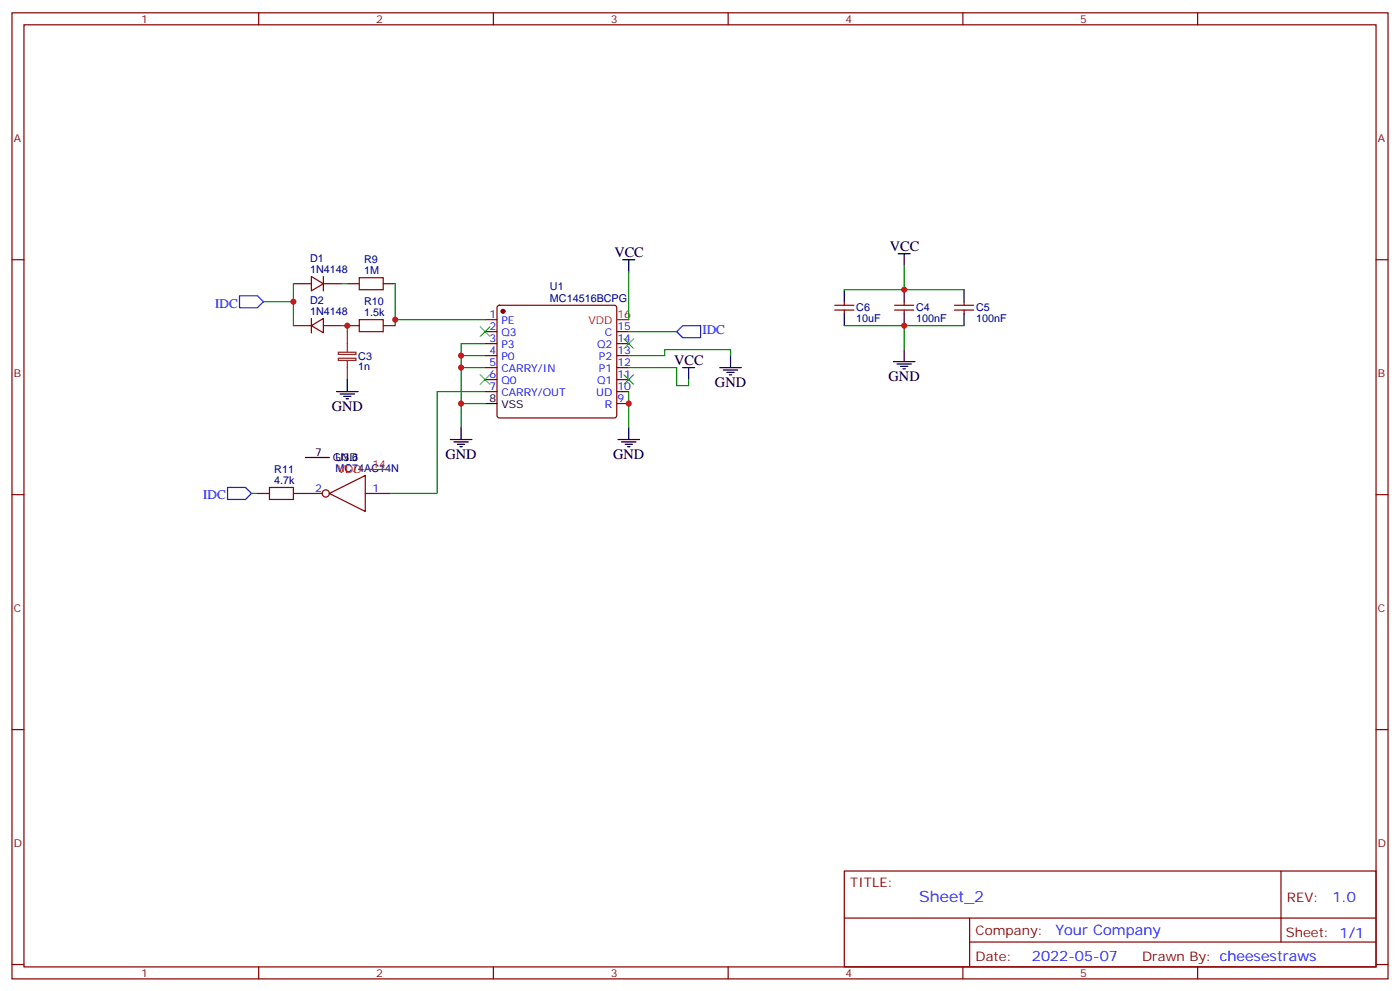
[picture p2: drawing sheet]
<svg xmlns="http://www.w3.org/2000/svg" width="412mm" height="292mm" viewBox="0 0 412 292" stroke-linecap="round" stroke-linejoin="round" font-family="sans-serif">
<g fill="none" stroke="#870000" stroke-width=".35">
<path d="M3.5 3.8h405.4v284.3h-405.4zM7.1 7.3h398.2v277.3h-398.2zM76.2 3.8v3.5M145.3 3.8v3.5M214.5 3.8v3.5M283.6 3.8v3.5M352.8 3.8v3.5M3.5 76.4h3.6M405.3 76.4h3.6M86.4 83.5h5.3M86.4 95.8h5.3M91.7 81.4l3.5 2.1-3.5 2.1z"/>
<path d="M91.7 95.8l3.5-2.1v4.3zM91.7 93.7v4.3M95.2 83.5h5.3M95.2 81.4v4.2M95.2 95.8h5.3M102.3 83.5h3.5M102.3 95.8h3.5M112.9 83.5h3.5M112.9 95.8h3.5M142.9 94.1h3.5M142.9 97.6h3.5M146.6 90.1l.5-.2h33.9l.5 .2 .2 .5v31.7l-.3 .5-.4 .2h-33.9l-.5-.2-.2-.5v-31.7z"/>
<path d="M181.7 97.6h3.5M245.9 91.3h5.6M245.9 89.9h5.6M248.7 88.8v1.1M248.7 91.3v1M263.5 91.3h5.7M263.5 89.9h5.7M266.3 88.8v1.1M266.3 91.3v1M281.2 91.3h5.6M281.2 89.9h5.6M284 88.8v1.1"/>
<path d="M284 91.3v1M142.9 101.1h3.5M142.9 104.7h3.5M142.9 108.2h3.5M142.9 111.7h3.5M142.9 115.3h3.5M181.7 101.1h3.5M181.7 104.7h3.5M181.7 108.2h3.5M181.7 111.7h3.5M181.7 115.3h3.5M181.7 118.8h3.5"/>
<path d="M3.5 145.6h3.6M75.8 145.2h3.6M86.4 145.2h8.5M97 145.2l10.6-5.3v10.6zM107.6 145.2h7.1M405.3 145.6h3.6M3.5 214.7h3.6M405.3 214.7h3.6M248.7 256.4h156.6v28.2h-156.6zM377.3 256.4v20.9M248.7 270.2h156.5M285.6 277.3h119.6"/>
<path d="M285.6 270.2v14.1M3.5 283.9h3.6M76.2 284.6v3.5M145.3 284.6v3.5M214.5 284.6v3.5M283.6 284.6v3.5M352.8 284.6v3.5M405.3 283.9h3.6"/>
<circle cx="96" cy="145.2" r="1.06"/>
</g>
<path d="M70.6 87h5.2l1.8 1.8-1.8 1.8h-5.2zM201.1 95.8h5.3v3.6h-5.3l-1.8-1.8zM67 143.5h5.3l1.8 1.7-1.8 1.8h-5.3z" fill="none" stroke="#00f" stroke-width=".35"/>
<circle cx="148.2" cy="91.6" r=".53" fill="#870000" stroke="#870000" stroke-width=".35"/>
<g fill="none" stroke="#000" stroke-width=".35">
<path d="M183.4 76.4h3.6M185.2 76.4v3.6M264.6 74.7h3.5M266.3 74.7v3.5M248.7 85.3v3.5M248.7 92.3v3.5M266.3 85.3v3.5M266.3 92.3v3.5M284 85.3v3.5M284 92.3v3.5M99.1 115.3h6.4M100.2 116h4.2"/>
<path d="M101.2 116.7h2.2M102 117.4h.7M102.3 111.7v3.6M142.9 118.8h3.5M201.1 108.2h3.5M202.8 108.2v3.5M212 108.2h6.4M213.1 108.9h4.2M214.1 109.6h2.2M214.8 110.3h.7M215.2 104.7v3.5M263.2 106.4h6.3"/>
<path d="M264.2 107.1h4.3M265.3 107.8h2.1M266 108.5h.7M266.3 102.9v3.5M90 134.7h7M132.6 129.4h6.4M133.7 130.1h4.2M134.8 130.8h2.1M135.5 131.5h.7M135.8 125.8v3.6M182 129.4h6.4M183.1 130.1h4.2"/>
<path d="M184.1 130.8h2.2M184.9 131.5h.7M185.2 125.8v3.6"/>
</g>
<path d="M181.7 94.1h3.5M107.6 138.2h7.1" fill="none" stroke="#f00" stroke-width=".35"/>
<g fill="none" stroke="#008700" stroke-width=".35">
<path d="M185.2 80v14.1M266.3 78.2v7.1M77.6 88.8h8.8M86.4 83.5v12.3M100.5 95.8h1.8v1.8M100.5 83.5h1.8M116.4 83.5v12.3M116.4 94.1h26.5M185.2 97.6h14.1M248.7 85.3h35.3M248.7 95.8h35.3M266.3 95.8v7.1"/>
<path d="M142.9 118.8h-7.1v7M142.9 108.2h-7.1v10.6M142.9 104.7h-7.1v3.5M142.9 101.1h-7.1v3.6M142.9 115.3h-14.1v29.9h-14.1M185.2 108.2h14.1v5.3h3.5v-1.8M185.2 104.7h10.6v-1.8h19.4v1.8M185.2 115.3v10.5M74.1 145.2h1.7"/>
</g>
<path d="M141.5 96.2l2.8 2.8M144.3 96.2l-2.8 2.8M183.8 99.7l2.8 2.9M186.6 99.7l-2.8 2.9M141.5 110.3l2.8 2.8M144.3 110.3l-2.8 2.8M183.8 110.3l2.8 2.8M186.6 110.3l-2.8 2.8" fill="none" stroke="#3c3" stroke-width=".35"/>
<path d="M105.8 81.7h7.1v3.6h-7.1zM105.8 94.1h7.1v3.5h-7.1zM79.4 143.5h7v3.5h-7z" fill="none" stroke="#a10000" stroke-width=".35"/>
<path d="M102.3 97.6v6M99.7 103.7h5.1v.6h-5.1zM99.7 105.4h5.1v.7h-5.1zM102.3 106.1v5.6" fill="none" stroke="#8c2424" stroke-width=".35"/>
<g fill="#c00">
<circle cx="135.8" cy="118.8" r=".88"/>
<circle cx="135.8" cy="108.2" r=".88"/>
<circle cx="135.8" cy="104.7" r=".88"/>
<circle cx="185.2" cy="118.8" r=".88"/>
<circle cx="102.3" cy="95.8" r=".88"/>
<circle cx="116.4" cy="94.1" r=".88"/>
<circle cx="86.4" cy="88.8" r=".88"/>
<circle cx="266.3" cy="85.3" r=".88"/>
<circle cx="266.3" cy="95.8" r=".88"/>
</g>
<text font-size="4.6" fill="#00f" x="270.8" y="265.4">Sheet_2</text>
<g font-size="4.2">
<text x="181" y="75.7">VCC</text>
<text x="262.1" y="74">VCC</text>
<text x="198.6" y="107.5">VCC</text>
<text x="210.6" y="113.8">GND</text>
<text x="261.8" y="112.1">GND</text>
<text x="97.7" y="120.9">GND</text>
<text x="131.2" y="135">GND</text>
<text x="180.6" y="135">GND</text>
</g>
<g font-size="4.2" fill="#00f">
<text x="392.5" y="265.6">1.0</text>
<text x="310.9" y="275.2">Your Company</text>
<text x="304" y="283">2022-05-07</text>
</g>
<g font-size="3.9" fill="#00f">
<text x="63.4" y="90.6">IDC</text>
<text x="206.9" y="98.3">IDC</text>
<text x="59.9" y="147">IDC</text>
</g>
<g font-size="3.9" fill="#800">
<text x="250.5" y="260.9">TITLE:</text>
<text x="379.1" y="265.6">REV:</text>
<text x="287.4" y="275.1">Company:</text>
<text x="378.7" y="275.8">Sheet: 1/1</text>
<text x="287.4" y="282.8">Date:</text>
<text x="336.4" y="282.9">Drawn By: cheesestraws</text>
</g>
<g font-size="3.2" fill="#800">
<text x="41.6" y="6.8">1</text>
<text x="110.8" y="6.8">2</text>
<text x="179.9" y="6.8">3</text>
<text x="249.1" y="6.8">4</text>
<text x="318.2" y="6.8">5</text>
<text x="4.1" y="41.9">A</text>
<text x="405.9" y="41.9">A</text>
<text x="4.1" y="111">B</text>
<text x="405.9" y="111">B</text>
<text x="4.1" y="180.2">C</text>
<text x="405.9" y="180.2">C</text>
<text x="4.1" y="249.3">D</text>
<text x="405.9" y="249.3">D</text>
<text x="41.6" y="287.6">1</text>
<text x="110.8" y="287.6">2</text>
<text x="179.9" y="287.6">3</text>
<text x="249.1" y="287.6">4</text>
<text x="318.2" y="287.6">5</text>
</g>
<g font-size="3.2" fill="#000080">
<text x="91.4" y="77.2">D1</text>
<text x="107.3" y="77.5">R9</text>
<text x="91.4" y="80.3">1N4148</text>
<text x="107.3" y="80.7">1M</text>
<text x="91.4" y="89.5">D2</text>
<text x="107.3" y="89.9">R10</text>
<text x="162" y="88.8">MC14516BCPG</text>
<text x="162" y="85.5">U1</text>
<text x="91.4" y="92.7">1N4148</text>
<text x="107.3" y="93">1.5k</text>
<text x="252.2" y="94.9">10uF</text>
<text x="252.2" y="91.7">C6</text>
<text x="269.9" y="94.9">100nF</text>
<text x="269.9" y="91.7">C4</text>
<text x="287.5" y="94.9">100nF</text>
<text x="287.5" y="91.7">C5</text>
<text x="105.6" y="105.8">C3</text>
<text x="105.5" y="109">1n</text>
<text x="98.8" y="135.7">U3.6</text>
<text x="80.8" y="142.4">4.7k</text>
<text x="80.8" y="139.2">R11</text>
<text x="98.8" y="138.9">MC74AC14N</text>
</g>
<g font-size="3.2" fill="#00f">
<text x="144.2" y="93.7">1</text>
<text x="147.7" y="95.5">PE</text>
<text x="144.2" y="97.3">2</text>
<text x="144.2" y="100.8">3</text>
<text x="147.7" y="99">Q3</text>
<text x="178.2" y="99">C</text>
<text x="181.9" y="100.8">14</text>
<text x="181.9" y="97.3">15</text>
<text x="144.2" y="104.3">4</text>
<text x="144.2" y="107.8">5</text>
<text x="147.7" y="102.6">P3</text>
<text x="147.7" y="106.1">P0</text>
<text x="175.9" y="102.6">Q2</text>
<text x="176.4" y="106.1">P2</text>
<text x="181.9" y="107.8">12</text>
<text x="181.9" y="104.3">13</text>
<text x="144.2" y="111.4">6</text>
<text x="147.7" y="109.6">CARRY/IN</text>
<text x="147.7" y="113.1">Q0</text>
<text x="175.9" y="113.1">Q1</text>
<text x="176.4" y="109.6">P1</text>
<text x="181.9" y="111.4">11</text>
<text x="144.2" y="114.9">7</text>
<text x="147.7" y="116.7">CARRY/OUT</text>
<text x="175.6" y="116.7">UD</text>
<text x="181.9" y="118.4">9</text>
<text x="181.9" y="114.9">10</text>
<text x="178.2" y="120.2">R</text>
<text x="92.9" y="144.9">2</text>
<text x="109.7" y="144.9">1</text>
</g>
<g font-size="3.2" fill="#f00">
<text x="173.3" y="95.5">VDD</text>
<text x="181.9" y="93.7">16</text>
<text x="109.7" y="137.8">14</text>
<text x="99.5" y="139.2">VDD</text>
</g>
<g font-size="3.2">
<text x="144.2" y="118.4">8</text>
<text x="147.7" y="120.2">VSS</text>
<text x="92.9" y="134.3">7</text>
<text x="98.1" y="135.7">GND</text>
</g>
</svg>
